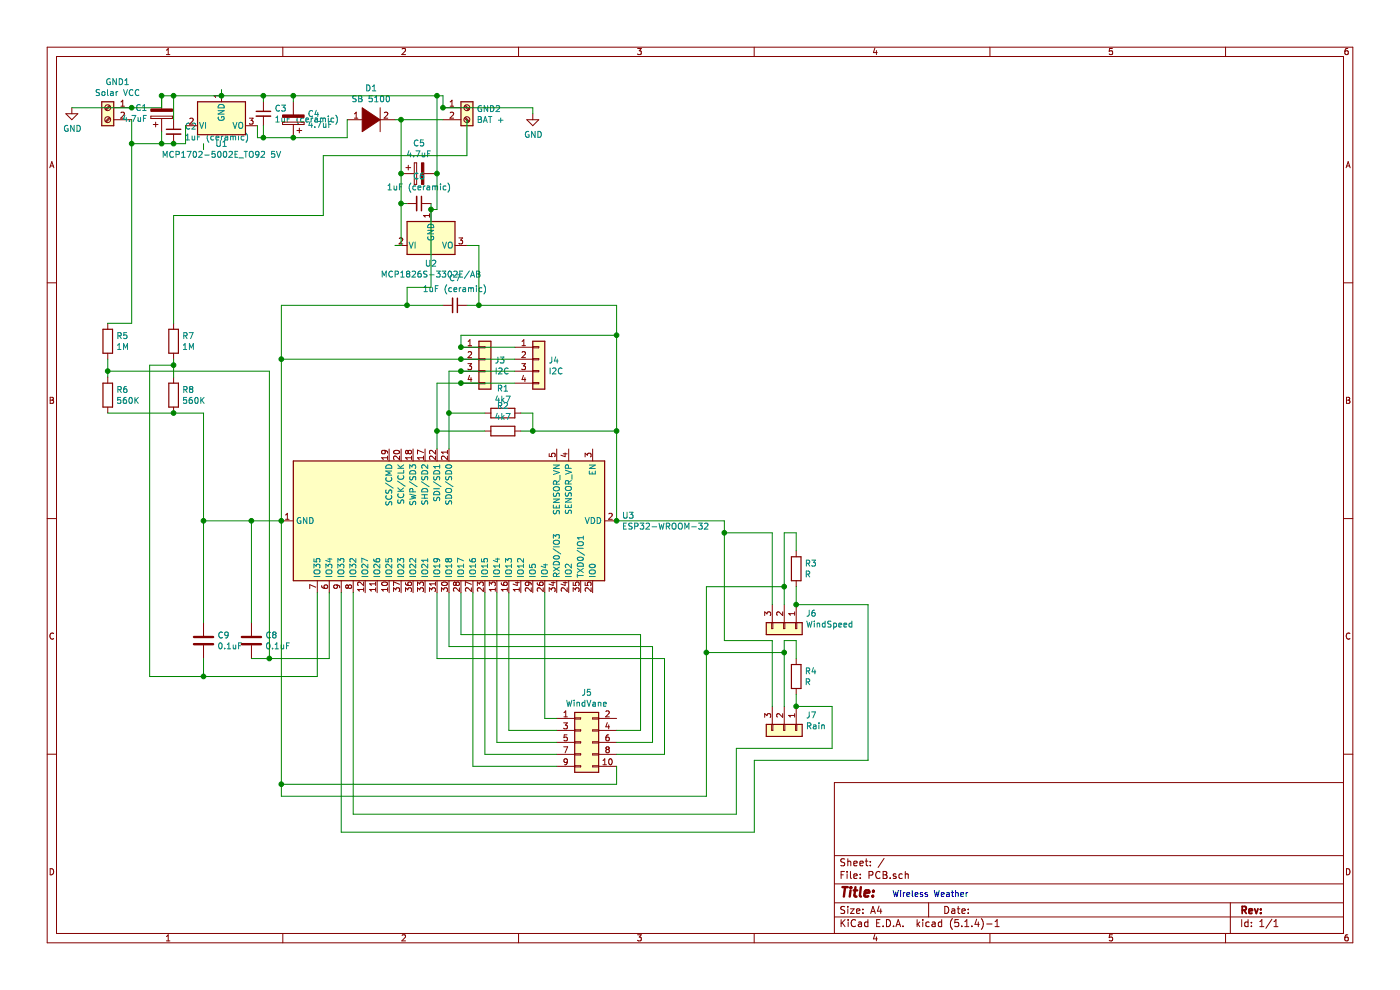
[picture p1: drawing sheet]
EESchema Schematic File Version 4
LIBS:PCB-cache
EELAYER 29 0
EELAYER END
$Descr A4 11693 8268
encoding utf-8
Sheet 1 1
Title ""
Date ""
Rev ""
Comp ""
Comment1 ""
Comment2 ""
Comment3 ""
Comment4 ""
$EndDescr
$Comp
L Connector:Screw_Terminal_01x02 GND1
U 1 1
P 900 900
F 0 "GND1" H 818 1117 50  0000 C CNN
F 1 "Solar VCC" H 818 1026 50  0000 C CNN
F 2 "Connector_JST:JST_XH_B2B-XH-AM_1x02_P2.50mm_Vertical" H 900 900 50  0001 C CNN
F 3 "~" H 900 900 50  0001 C CNN
	1    900  900 
	-1   0    0    -1  
$EndComp
$Comp
L Regulator_Linear:MCP1700-5002E_TO92 U1
U 1 1
P 1850 1050
F 0 "U1" H 1850 901 50  0000 C CNN
F 1 "MCP1702-5002E_TO92 5V" H 1850 810 50  0000 C CNN
F 2 "Package_TO_SOT_THT:TO-92_Inline" H 1850 850 50  0001 C CIN
F 3 "http://ww1.microchip.com/downloads/en/DeviceDoc/20001826D.pdf" H 1850 1050 50  0001 C CNN
	1    1850 1050
	1    0    0    -1  
$EndComp
$Comp
L Device:CP C1
U 1 1
P 1350 950
F 0 "C1" H 1233 904 50  0000 R CNN
F 1 "4.7uF" H 1233 995 50  0000 R CNN
F 2 "Capacitor_THT:CP_Radial_D8.0mm_P5.00mm" H 1388 800 50  0001 C CNN
F 3 "~" H 1350 950 50  0001 C CNN
	1    1350 950 
	1    0    0    1   
$EndComp
Wire Wire Line
	1700 1200 1700 1250
Wire Wire Line
	1350 900  1350 800 
Wire Wire Line
	1350 1200 1350 1100
Wire Wire Line
	1100 1200 1350 1200
Connection ~ 1350 1200
Wire Wire Line
	1550 1200 1550 1050
Wire Wire Line
	1350 1200 1450 1200
Wire Wire Line
	1100 900  1350 900 
Wire Wire Line
	1350 800  1450 800 
Wire Wire Line
	1850 800  1850 750 
Connection ~ 1350 800 
$Comp
L Device:CP C4
U 1 1
P 2450 1000
F 0 "C4" H 2332 954 50  0000 R CNN
F 1 "4.7uF" H 2332 1045 50  0000 R CNN
F 2 "Capacitor_THT:CP_Radial_D8.0mm_P5.00mm" H 2488 850 50  0001 C CNN
F 3 "~" H 2450 1000 50  0001 C CNN
	1    2450 1000
	-1   0    0    1   
$EndComp
Wire Wire Line
	1850 800  2200 800 
Wire Wire Line
	2450 800  2450 850 
Connection ~ 1850 800 
Wire Wire Line
	2450 1150 2200 1150
Wire Wire Line
	2150 1150 2150 1050
$Comp
L pspice:DIODE D1
U 1 1
P 3100 1000
F 0 "D1" H 3100 1265 50  0000 C CNN
F 1 "SB 5100" H 3100 1174 50  0000 C CNN
F 2 "Diode_THT:D_DO-41_SOD81_P10.16mm_Horizontal" H 3100 1000 50  0001 C CNN
F 3 "~" H 3100 1000 50  0001 C CNN
	1    3100 1000
	1    0    0    -1  
$EndComp
Wire Wire Line
	2450 1150 2900 1150
Wire Wire Line
	2900 1150 2900 1000
Connection ~ 2450 1150
Wire Wire Line
	3300 1000 3350 1000
Wire Wire Line
	2450 800  3650 800 
Wire Wire Line
	3700 800  3700 900 
Connection ~ 2450 800 
$Comp
L Device:CP C5
U 1 1
P 3500 1450
F 0 "C5" V 3245 1450 50  0000 C CNN
F 1 "4.7uF" V 3336 1450 50  0000 C CNN
F 2 "Capacitor_THT:CP_Radial_D8.0mm_P5.00mm" H 3538 1300 50  0001 C CNN
F 3 "~" H 3500 1450 50  0001 C CNN
	1    3500 1450
	0    -1   1    0   
$EndComp
Wire Wire Line
	3350 1450 3350 1700
Wire Wire Line
	3350 1450 3350 1000
Connection ~ 3350 1450
Connection ~ 3350 1000
Wire Wire Line
	3350 1000 3700 1000
Wire Wire Line
	3650 1450 3650 800 
Connection ~ 3650 800 
Wire Wire Line
	3650 800  3700 800 
Connection ~ 3650 1450
Wire Wire Line
	3400 2400 3600 2400
Text Notes 7450 7500 0    50   ~ 0
Wireless Weather
Wire Wire Line
	3400 1700 3350 1700
$Comp
L Device:C_Small C7
U 1 1
P 3800 2550
F 0 "C7" V 3571 2550 50  0000 C CNN
F 1 "1uF (ceramic)" V 3662 2550 50  0000 C CNN
F 2 "Capacitor_THT:CP_Radial_Tantal_D4.5mm_P5.00mm" H 3800 2550 50  0001 C CNN
F 3 "~" H 3800 2550 50  0001 C CNN
	1    3800 2550
	0    1    1    0   
$EndComp
Wire Wire Line
	4000 2550 4000 2050
Wire Wire Line
	3700 2550 3400 2550
Wire Wire Line
	3400 2550 3400 2400
$Comp
L Device:C_Small C3
U 1 1
P 2200 950
F 0 "C3" H 2292 996 50  0000 L CNN
F 1 "1uF (ceramic)" H 2292 905 50  0000 L CNN
F 2 "Capacitor_THT:CP_Radial_Tantal_D4.5mm_P5.00mm" H 2200 950 50  0001 C CNN
F 3 "~" H 2200 950 50  0001 C CNN
	1    2200 950 
	1    0    0    -1  
$EndComp
$Comp
L Device:C_Small C2
U 1 1
P 1450 1100
F 0 "C2" H 1542 1146 50  0000 L CNN
F 1 "1uF (ceramic)" H 1542 1055 50  0000 L CNN
F 2 "Capacitor_THT:CP_Radial_Tantal_D4.5mm_P5.00mm" H 1450 1100 50  0001 C CNN
F 3 "~" H 1450 1100 50  0001 C CNN
	1    1450 1100
	1    0    0    -1  
$EndComp
Connection ~ 1450 1200
Wire Wire Line
	1450 1200 1550 1200
Wire Wire Line
	1450 1000 1450 800 
Connection ~ 1450 800 
Wire Wire Line
	1450 800  1850 800 
Wire Wire Line
	2200 850  2200 800 
Connection ~ 2200 800 
Wire Wire Line
	2200 800  2450 800 
Wire Wire Line
	2200 1050 2200 1150
Connection ~ 2200 1150
Wire Wire Line
	2200 1150 2150 1150
Connection ~ 3350 1700
$Comp
L Device:C_Small C6
U 1 1
P 3500 1700
F 0 "C6" V 3271 1700 50  0000 C CNN
F 1 "1uF (ceramic)" V 3362 1700 50  0000 C CNN
F 2 "Capacitor_THT:CP_Radial_Tantal_D4.5mm_P5.00mm" H 3500 1700 50  0001 C CNN
F 3 "~" H 3500 1700 50  0001 C CNN
	1    3500 1700
	0    1    1    0   
$EndComp
$Comp
L Connector:Screw_Terminal_01x02 GND2
U 1 1
P 3900 900
F 0 "GND2" H 3980 892 50  0000 L CNN
F 1 "BAT +" H 3980 801 50  0000 L CNN
F 2 "Connector_JST:JST_XH_B2B-XH-AM_1x02_P2.50mm_Vertical" H 3900 900 50  0001 C CNN
F 3 "~" H 3900 900 50  0001 C CNN
	1    3900 900 
	1    0    0    -1  
$EndComp
Wire Wire Line
	3650 1450 3650 1750
Wire Wire Line
	3350 1700 3350 2050
Wire Wire Line
	4000 2050 3900 2050
Wire Wire Line
	3350 2050 3300 2050
Wire Wire Line
	3600 1750 3600 1700
Connection ~ 3600 1750
Wire Wire Line
	3600 2400 3600 1750
Wire Wire Line
	3650 1750 3600 1750
$Comp
L Regulator_Linear:MCP1700-3302E_TO92 U2
U 1 1
P 3600 2050
F 0 "U2" H 3600 1901 50  0000 C CNN
F 1 "MCP1826S-3302E/AB" H 3600 1810 50  0000 C CNN
F 2 "Package_TO_SOT_THT:TO-92_Inline" H 3600 1850 50  0001 C CIN
F 3 "http://ww1.microchip.com/downloads/en/DeviceDoc/20001826D.pdf" H 3600 2050 50  0001 C CNN
	1    3600 2050
	1    0    0    -1  
$EndComp
Wire Wire Line
	3900 2550 4000 2550
$Comp
L RF_Module:ESP32-WROOM-32 U3
U 1 1
P 3750 4350
F 0 "U3" V 3704 5794 50  0000 L CNN
F 1 "ESP32-WROOM-32" V 3795 5794 50  0000 L CNN
F 2 "PCB_ESP32:ESP32DevKit" H 3750 2850 50  0001 C CNN
F 3 "https://www.espressif.com/sites/default/files/documentation/esp32-wroom-32_datasheet_en.pdf" H 3450 4400 50  0001 C CNN
	1    3750 4350
	0    1    1    0   
$EndComp
Connection ~ 3400 2550
Wire Wire Line
	5150 2550 4000 2550
Connection ~ 4000 2550
Wire Wire Line
	2350 2550 3400 2550
$Comp
L Connector_Generic:Conn_01x04 J3
U 1 1
P 4050 3000
F 0 "J3" H 4130 2992 50  0000 L CNN
F 1 "I2C" H 4130 2901 50  0000 L CNN
F 2 "Connector_JST:JST_XH_B4B-XH-A_1x04_P2.50mm_Vertical" H 4050 3000 50  0001 C CNN
F 3 "~" H 4050 3000 50  0001 C CNN
	1    4050 3000
	1    0    0    -1  
$EndComp
$Comp
L Device:R R1
U 1 1
P 4200 3450
F 0 "R1" V 3993 3450 50  0000 C CNN
F 1 "4k7" V 4084 3450 50  0000 C CNN
F 2 "Resistor_THT:R_Axial_DIN0207_L6.3mm_D2.5mm_P10.16mm_Horizontal" V 4130 3450 50  0001 C CNN
F 3 "~" H 4200 3450 50  0001 C CNN
	1    4200 3450
	0    1    1    0   
$EndComp
$Comp
L Device:R R2
U 1 1
P 4200 3600
F 0 "R2" V 4407 3600 50  0000 C CNN
F 1 "4k7" V 4316 3600 50  0000 C CNN
F 2 "Resistor_THT:R_Axial_DIN0207_L6.3mm_D2.5mm_P10.16mm_Horizontal" V 4130 3600 50  0001 C CNN
F 3 "~" H 4200 3600 50  0001 C CNN
	1    4200 3600
	0    1    -1   0   
$EndComp
Wire Wire Line
	2350 2550 2350 3000
Wire Wire Line
	4350 3600 4450 3600
Wire Wire Line
	5150 2550 5150 2800
Connection ~ 5150 3600
Wire Wire Line
	5150 3600 5150 4350
Wire Wire Line
	4350 3450 4450 3450
Wire Wire Line
	4450 3450 4450 3600
Connection ~ 4450 3600
Wire Wire Line
	4450 3600 5150 3600
Wire Wire Line
	3650 3200 3850 3200
Wire Wire Line
	4050 3600 3650 3600
Wire Wire Line
	3650 3200 3650 3600
Connection ~ 3650 3600
Wire Wire Line
	3650 3600 3650 3750
Wire Wire Line
	3750 3750 3750 3450
Wire Wire Line
	3750 3100 3850 3100
Wire Wire Line
	4050 3450 3750 3450
Connection ~ 3750 3450
Wire Wire Line
	3750 3450 3750 3100
Wire Wire Line
	3850 3000 2350 3000
Connection ~ 2350 3000
Wire Wire Line
	2350 3000 2350 4350
Wire Wire Line
	3850 2900 3850 2800
Wire Wire Line
	3850 2800 5150 2800
Connection ~ 5150 2800
Wire Wire Line
	5150 2800 5150 3600
$Comp
L Connector_Generic:Conn_02x05_Odd_Even J5
U 1 1
P 4850 6200
F 0 "J5" H 4900 6617 50  0000 C CNN
F 1 "WindVane" H 4900 6526 50  0000 C CNN
F 2 "Connector_PinHeader_2.54mm:PinHeader_2x05_P2.54mm_Vertical" H 4850 6200 50  0001 C CNN
F 3 "~" H 4850 6200 50  0001 C CNN
	1    4850 6200
	1    0    0    -1  
$EndComp
$Comp
L Connector_Generic:Conn_01x04 J4
U 1 1
P 4500 3000
F 0 "J4" H 4580 2992 50  0000 L CNN
F 1 "I2C" H 4580 2901 50  0000 L CNN
F 2 "Connector_JST:JST_XH_B4B-XH-A_1x04_P2.50mm_Vertical" H 4500 3000 50  0001 C CNN
F 3 "~" H 4500 3000 50  0001 C CNN
	1    4500 3000
	1    0    0    -1  
$EndComp
Wire Wire Line
	4300 2900 3850 2900
Connection ~ 3850 2900
Wire Wire Line
	4300 3000 3850 3000
Connection ~ 3850 3000
Wire Wire Line
	4300 3100 3850 3100
Connection ~ 3850 3100
Wire Wire Line
	4300 3200 3850 3200
Connection ~ 3850 3200
Connection ~ 2350 4350
Wire Wire Line
	4550 4950 4550 6000
Wire Wire Line
	4550 6000 4650 6000
Wire Wire Line
	4250 4950 4250 6100
Wire Wire Line
	4250 6100 4650 6100
Wire Wire Line
	4150 4950 4150 6200
Wire Wire Line
	4150 6200 4650 6200
Wire Wire Line
	4050 4950 4050 6300
Wire Wire Line
	4050 6300 4650 6300
Wire Wire Line
	4650 6400 3950 6400
Wire Wire Line
	3950 6400 3950 4950
Wire Wire Line
	3850 4950 3850 5300
Wire Wire Line
	3850 5300 5350 5300
Wire Wire Line
	5350 5300 5350 6100
Wire Wire Line
	5350 6100 5150 6100
Wire Wire Line
	3750 4950 3750 5400
Wire Wire Line
	3750 5400 5450 5400
Wire Wire Line
	5450 5400 5450 6200
Wire Wire Line
	5450 6200 5150 6200
Wire Wire Line
	3650 4950 3650 5500
Wire Wire Line
	3650 5500 5550 5500
Wire Wire Line
	5550 5500 5550 6300
Wire Wire Line
	5550 6300 5150 6300
Wire Wire Line
	5150 6400 5150 6550
Wire Wire Line
	5150 6550 2350 6550
$Comp
L power:GND #PWR0101
U 1 1
P 600 900
F 0 "#PWR0101" H 600 650 50  0001 C CNN
F 1 "GND" H 605 727 50  0000 C CNN
F 2 "" H 600 900 50  0001 C CNN
F 3 "" H 600 900 50  0001 C CNN
	1    600  900 
	1    0    0    -1  
$EndComp
Wire Wire Line
	600  900  1100 900 
Connection ~ 1100 900 
$Comp
L power:GND #PWR0102
U 1 1
P 4450 950
F 0 "#PWR0102" H 4450 700 50  0001 C CNN
F 1 "GND" H 4455 777 50  0000 C CNN
F 2 "" H 4450 950 50  0001 C CNN
F 3 "" H 4450 950 50  0001 C CNN
	1    4450 950 
	1    0    0    -1  
$EndComp
Wire Wire Line
	4450 950  4450 900 
Wire Wire Line
	4450 900  3700 900 
Connection ~ 3700 900 
$Comp
L Connector_Generic:Conn_01x03 J6
U 1 1
P 6550 5250
F 0 "J6" V 6422 5430 50  0000 L CNN
F 1 "WindSpeed" V 6513 5430 50  0000 L CNN
F 2 "Connector_JST:JST_XH_B3B-XH-A_1x03_P2.50mm_Vertical" H 6550 5250 50  0001 C CNN
F 3 "~" H 6550 5250 50  0001 C CNN
	1    6550 5250
	0    1    1    0   
$EndComp
$Comp
L Connector_Generic:Conn_01x03 J7
U 1 1
P 6550 6100
F 0 "J7" V 6422 6280 50  0000 L CNN
F 1 "Rain" V 6513 6280 50  0000 L CNN
F 2 "Connector_JST:JST_XH_B3B-XH-A_1x03_P2.50mm_Vertical" H 6550 6100 50  0001 C CNN
F 3 "~" H 6550 6100 50  0001 C CNN
	1    6550 6100
	0    1    1    0   
$EndComp
Wire Wire Line
	2350 4350 2350 6550
Wire Wire Line
	5150 4350 6050 4350
Wire Wire Line
	6050 4350 6050 4450
Connection ~ 5150 4350
Wire Wire Line
	2350 6650 2350 6550
Connection ~ 2350 6550
Wire Wire Line
	6450 5050 6450 4450
Wire Wire Line
	6050 4450 6450 4450
Wire Wire Line
	6450 5900 6450 5350
Wire Wire Line
	6450 5350 6050 5350
Wire Wire Line
	6050 5350 6050 4450
Connection ~ 6050 4450
Wire Wire Line
	6550 5050 6550 4900
Wire Wire Line
	6550 4900 5900 4900
Wire Wire Line
	5900 6650 2350 6650
Wire Wire Line
	5900 4900 5900 5450
Wire Wire Line
	6550 5900 6550 5450
Wire Wire Line
	6550 5450 5900 5450
Connection ~ 5900 5450
Wire Wire Line
	5900 5450 5900 6650
$Comp
L Device:R R3
U 1 1
P 6650 4750
F 0 "R3" H 6720 4796 50  0000 L CNN
F 1 "R" H 6720 4705 50  0000 L CNN
F 2 "Resistor_THT:R_Axial_DIN0207_L6.3mm_D2.5mm_P10.16mm_Horizontal" V 6580 4750 50  0001 C CNN
F 3 "~" H 6650 4750 50  0001 C CNN
	1    6650 4750
	1    0    0    -1  
$EndComp
$Comp
L Device:R R4
U 1 1
P 6650 5650
F 0 "R4" H 6720 5696 50  0000 L CNN
F 1 "R" H 6720 5605 50  0000 L CNN
F 2 "Resistor_THT:R_Axial_DIN0207_L6.3mm_D2.5mm_P10.16mm_Horizontal" V 6580 5650 50  0001 C CNN
F 3 "~" H 6650 5650 50  0001 C CNN
	1    6650 5650
	1    0    0    -1  
$EndComp
Wire Wire Line
	6650 5350 6650 5500
Wire Wire Line
	6650 5900 6650 5800
Wire Wire Line
	6650 5050 6650 4900
Wire Wire Line
	6650 4600 6650 4450
Wire Wire Line
	6650 5900 6950 5900
Wire Wire Line
	6950 5900 6950 6250
Wire Wire Line
	6950 6250 6150 6250
Wire Wire Line
	6150 6250 6150 6800
Wire Wire Line
	6150 6800 2950 6800
Wire Wire Line
	2950 6800 2950 4950
Connection ~ 6650 5900
Wire Wire Line
	6650 5050 7250 5050
Wire Wire Line
	7250 5050 7250 6350
Wire Wire Line
	7250 6350 6300 6350
Wire Wire Line
	6300 6350 6300 6950
Wire Wire Line
	6300 6950 2850 6950
Wire Wire Line
	2850 6950 2850 4950
Connection ~ 6650 5050
$Comp
L Device:C C8
U 1 1
P 2100 5350
F 0 "C8" H 2215 5396 50  0000 L CNN
F 1 "0.1uF" H 2215 5305 50  0000 L CNN
F 2 "Capacitor_THT:CP_Radial_Tantal_D4.5mm_P5.00mm" H 2138 5200 50  0001 C CNN
F 3 "~" H 2100 5350 50  0001 C CNN
	1    2100 5350
	1    0    0    -1  
$EndComp
$Comp
L Device:C C9
U 1 1
P 1700 5350
F 0 "C9" H 1815 5396 50  0000 L CNN
F 1 "0.1uF" H 1815 5305 50  0000 L CNN
F 2 "Capacitor_THT:CP_Radial_Tantal_D4.5mm_P5.00mm" H 1738 5200 50  0001 C CNN
F 3 "~" H 1700 5350 50  0001 C CNN
	1    1700 5350
	1    0    0    -1  
$EndComp
Wire Wire Line
	2750 4950 2750 5500
Wire Wire Line
	2750 5500 2250 5500
Wire Wire Line
	2100 5200 2100 4350
Wire Wire Line
	2100 4350 2350 4350
Wire Wire Line
	2650 4950 2650 5650
Wire Wire Line
	2650 5650 1700 5650
Wire Wire Line
	1700 5650 1700 5500
Wire Wire Line
	1700 4350 2100 4350
Connection ~ 2100 4350
$Comp
L Device:R R5
U 1 1
P 900 2850
F 0 "R5" H 970 2896 50  0000 L CNN
F 1 "1M" H 970 2805 50  0000 L CNN
F 2 "Resistor_THT:R_Axial_DIN0207_L6.3mm_D2.5mm_P10.16mm_Horizontal" V 830 2850 50  0001 C CNN
F 3 "~" H 900 2850 50  0001 C CNN
	1    900  2850
	1    0    0    -1  
$EndComp
$Comp
L Device:R R6
U 1 1
P 900 3300
F 0 "R6" H 970 3346 50  0000 L CNN
F 1 "560K" H 970 3255 50  0000 L CNN
F 2 "Resistor_THT:R_Axial_DIN0207_L6.3mm_D2.5mm_P10.16mm_Horizontal" V 830 3300 50  0001 C CNN
F 3 "~" H 900 3300 50  0001 C CNN
	1    900  3300
	1    0    0    -1  
$EndComp
Wire Wire Line
	1100 2700 900  2700
Wire Wire Line
	1100 1000 1100 1200
Connection ~ 1100 1200
Wire Wire Line
	1100 1200 1100 2700
Connection ~ 1700 4350
Wire Wire Line
	1700 4350 1700 5200
Connection ~ 2250 5500
Wire Wire Line
	2250 5500 2100 5500
$Comp
L Device:R R7
U 1 1
P 1450 2850
F 0 "R7" H 1520 2896 50  0000 L CNN
F 1 "1M" H 1520 2805 50  0000 L CNN
F 2 "Resistor_THT:R_Axial_DIN0207_L6.3mm_D2.5mm_P10.16mm_Horizontal" V 1380 2850 50  0001 C CNN
F 3 "~" H 1450 2850 50  0001 C CNN
	1    1450 2850
	1    0    0    -1  
$EndComp
$Comp
L Device:R R8
U 1 1
P 1450 3300
F 0 "R8" H 1520 3346 50  0000 L CNN
F 1 "560K" H 1520 3255 50  0000 L CNN
F 2 "Resistor_THT:R_Axial_DIN0207_L6.3mm_D2.5mm_P10.16mm_Horizontal" V 1380 3300 50  0001 C CNN
F 3 "~" H 1450 3300 50  0001 C CNN
	1    1450 3300
	1    0    0    -1  
$EndComp
Wire Wire Line
	1450 3150 1450 3050
Wire Wire Line
	900  3150 900  3100
Wire Wire Line
	900  3450 1450 3450
Wire Wire Line
	1450 3450 1700 3450
Wire Wire Line
	1700 3450 1700 4350
Connection ~ 1450 3450
Wire Wire Line
	2250 3100 900  3100
Wire Wire Line
	2250 3100 2250 5500
Connection ~ 900  3100
Wire Wire Line
	900  3100 900  3000
Wire Wire Line
	1450 3050 1250 3050
Wire Wire Line
	1250 3050 1250 5650
Wire Wire Line
	1250 5650 1700 5650
Connection ~ 1450 3050
Wire Wire Line
	1450 3050 1450 3000
Connection ~ 1700 5650
Wire Wire Line
	3900 1000 3900 1300
Wire Wire Line
	3900 1300 2700 1300
Wire Wire Line
	2700 1300 2700 1800
Wire Wire Line
	2700 1800 1450 1800
Wire Wire Line
	1450 1800 1450 2700
Wire Wire Line
	6550 4900 6550 4450
Wire Wire Line
	6550 4450 6650 4450
Connection ~ 6550 4900
Wire Wire Line
	6550 5450 6550 5350
Wire Wire Line
	6550 5350 6650 5350
Connection ~ 6550 5450
$EndSCHEMATC
